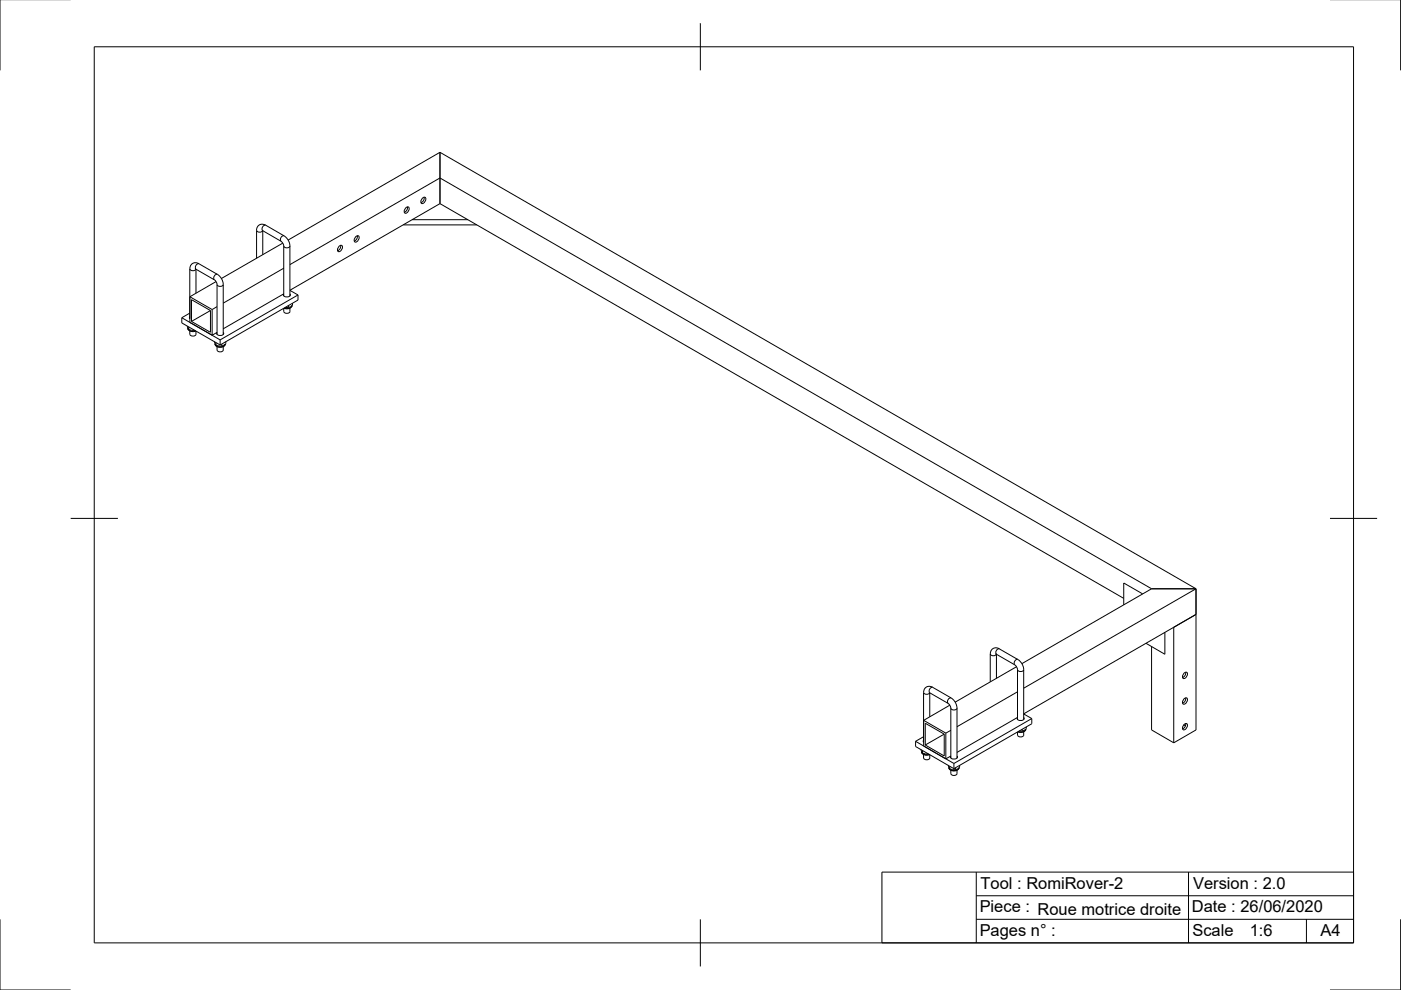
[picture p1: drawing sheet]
<svg xmlns="http://www.w3.org/2000/svg" width="297mm" height="210mm" viewBox="0 0 297 210" stroke-linecap="round" stroke-linejoin="round" font-family="sans-serif">
<!-- layer: Visible -->
<g fill="none" stroke="#000" stroke-width=".21">
<path d="M93.3 32.3v10.9M93.3 32.3l-32.2 18.6M93.3 32.3l160.3 92.5M41.4 57l4 2.3 .6 .7v10.9M41.6 57.1v5.1M45.8 59.7l-5.5 3.2M54.4 54.8v-6.2l.2-.6 .3-.3 .5-.2 .8 .2 4.1 2.3 .5 .5 .4 .7 .3 .8v10.8M55.6 48.8l4 2.4 .5 .8 .1 10.8M55.7 48.9v5.1M59.9 51.6l-13 7.4M60.2 56.9l-12.9 7.4M61.5 56.1l31.8-18.4 150.9 87.1"/>
<path d="M71.9 52.2l.5-.2a.76 .76 0 0 1 .1 .9 .76 .76 0 0 1-.9 .4v-.6zM72.2 52l-.1 .7-.5 .5M75.4 50.2l.5-.2a.76 .76 0 0 1 .1 .9 .76 .76 0 0 1-.8 .3l-.1-.5zM75.8 50l-.2 .7-.5 .4M85.5 47.7h15.6M86 44.1l.5-.2a.76 .76 0 0 1 .1 .9 .76 .76 0 0 1-.8 .3l-.1-.5zM86.4 43.9l-.1 .6-.6 .5M87.4 46.6h11.8M89.6 42l.4-.2a.76 .76 0 0 1 .1 .9 .76 .76 0 0 1-.8 .4v-.6zM89.9 41.8l-.1 .7-.5 .5M93.3 43.2l-31.8 18.3M93.3 43.2l145 83.7"/>
<path d="M38.5 67.4v1.1l8.2 4.6M38.5 67.4l8.2 4.7M39.7 69.1l.3 .7M39.7 69.1h.1M39.8 69.5l.1 .4 .3 .3 .6 .1 .7-.1M40 69.8l1.2 .2M40 69.3v.5M40.2 66.4l-1.7 1M40.2 70.2v.7M40.2 67.1l.1 .5v-10.8l.4-.8 .4-.3h.5l4.7 2.6 .9 1.2 .1 .6v10.8M40.3 70.9a.75 .75 0 0 0 1.3 0M40.3 62.9l4.7 2.7"/>
<path d="M40.3 62.9v5.5l4.7 2.7M41.3 70h-.1M41.6 70.2v.7M44.6 65.8l-4-2.3v4.6M44.6 65.8l-4 2.3M44.6 65.8v4.7l-4-2.4M45 65.6v5.5M45.5 72.4l.3 .8M45.6 72.8l.1 .5 .7 .3 1-.2 .4-.4M45.8 73.2l1.2 .2M45.8 72.6v.6M46 65l-1 .6"/>
<path d="M46 73.5v.7M46.7 72.1v1M47 73v.4M47.3 73.5v.7a.75 .75 0 0 1-1.3 0M47.3 70.5l.1 .2a.85 .85 0 0 1-1.5 0l.1-.2-1 .6M47.9 72.4v.5l-.9 .5M60.2 65.4v.7M60.2 66.1a.75 .75 0 0 0 1.3 0M60.5 65.2h.7M61.2 64.8v.4M61.5 61.6l1.7 .9M61.5 65.3v.8"/>
<path d="M61.5 62.3l.1 .2a.85 .85 0 0 1-1.5 0l.1-.2-12.9 7.4M61.9 64.8l-.2 .4-.5 .2h-1M62 64.3v.4l-.8 .5M63.2 62.5v1.1l-16.5 9.5M63.2 62.5l-16.5 9.6M211.1 138.7l4 2.2 .6 .8v10.9M211.3 138.7v5.1M242.3 125.9l-4-2.3v4.6M244.2 124.8h9.4M244.2 124.8l-27.5 15.9M244.2 137.1v17.7l4.7 2.7M247 134.1v4.6l-4-2.3"/>
<path d="M253.6 124.8v30l-4.7 2.7M253.6 124.8l-36.6 21.1M194.1 157.2v1.1l8.1 4.7M194.1 157.2l8.1 4.7M195.3 158.9l.3 .8M195.4 159.3l.1 .4 .3 .3 .5 .1 .8-.1M195.6 159.7l1.2 .1M195.6 159.1v.6M195.8 157.4v-10.6l.4-1 .4-.2 .5-.1 .6 .2 4.1 2.4 .4 .3 .6 1 .1 .6v10.7M195.8 156.2l-1.7 1M195.8 160v.7M195.8 157v.4"/>
<path d="M195.8 152.7v5.5l4.7 2.7M195.8 152.7l4.7 2.7M196.8 159.8h.1M197 146.8l4.1 2.4 .5 .7v10.8M197.1 146.9v5.1M200.2 155.7v4.6l-4-2.3M200.2 155.7l-4 2.3M200.2 155.7l-4-2.4v4.7M200.5 155.4v5.5M201.4 149.5l-5.6 3.2M201.6 154.8l-1.1 .6M210 144.6v-5.9l.1-.7 .3-.4 .7-.3 .6 .1 4.2 2.5 .4 .4 .5 .7 .2 .8v10.8"/>
<path d="M215.5 141.4l-13 7.5M215.7 146.7l-12.8 7.4M216.1 155h.6M216.7 154.6v.4M217 155.1v.8a.75 .75 0 0 1-1.2 0l-.1-.7M217.1 152.1v.2a.85 .85 0 0 1-1.5 0l.1-.2-12.8 7.4M217.5 154.6l-.2 .4-.6 .3-.9-.1M217.6 154.1v.4l-.9 .5M218.8 152.4v1.1l-16.6 9.5M218.8 152.4l-16.6 9.5M218.8 152.4l-1.8-1 36.6-21.1-4.7 2.7v24.5M251 153.7l.3 .2"/>
<path d="M251 153.6l.5-.2a.76 .76 0 0 1 .1 .9 .76 .76 0 0 1-.8 .4l-.1-.6zM251 148.2l.5-.2a.76 .76 0 0 1 .1 .9 .76 .76 0 0 1-.8 .3l-.1-.5zM251 142.8l.5-.3a.76 .76 0 0 1 .1 .9 .76 .76 0 0 1-.8 .4l-.1-.6zM251.4 153.4l-.1 .7-.6 .4M251.4 148l-.1 .6-.6 .5M251.4 142.5l-.1 .7-.6 .5M197.1 160v.7a.75 .75 0 0 1-1.3 0M201 162.3l.4 .7M201 162.3h.1M201.2 162.6l.2 .6 .7 .3 .9-.2 .3-.5M201.4 163l1.2 .2M201.4 162.5v.5"/>
<path d="M201.6 163.3v.8M202.2 161.9v1.1M202.6 162.8v.4M202.9 163.3v.7a.75 .75 0 0 1-1.3 0M202.9 160.3l.1 .2a.85 .85 0 0 1-1.5 0l.1-.2-1.1 .6M203.5 162.3l-.1 .4-.8 .5"/>
</g>
<!-- layer: Visible Narrow -->
<g fill="none" stroke="#000" stroke-width=".21">
<path d="M40.3 57a.77 .77 0 0 0 1.2 .1M42.2 55.9a.75 .75 0 0 0-.7 1.1M46.1 58.2a.75 .75 0 0 0-.7 1.1M54.4 48.9a.77 .77 0 0 0 1.3 0M56.3 47.7a.75 .75 0 0 0-.6 1.2M60.2 52.2a.75 .75 0 0 0 1.3 0M60.2 50a.75 .75 0 0 0-.6 1.1M39.8 69.6a1.23 1.23 0 0 0 1.7 .5M45.6 72.9a1.27 1.27 0 0 0 2.2 0M46 60.3a.75 .75 0 0 0 1.3 0M61.9 64.8a1.26 1.26 0 0 1-1.6 .5M210 138.7a.77 .77 0 0 0 1.3 0"/>
<path d="M211.9 137.6a.75 .75 0 0 0-.7 1.1M215.8 139.8a.75 .75 0 0 0-.7 1.1M195.4 159.4a1.23 1.23 0 0 0 1.6 .5M195.8 146.8a.77 .77 0 0 0 1.3 .1M197.8 145.7a.75 .75 0 0 0-.7 1.1M201.6 150.2a.75 .75 0 0 0 1.3 0M201.6 148a.75 .75 0 0 0-.6 1.1M215.8 142a.75 .75 0 0 0 1.2 0M217.5 154.6a1.26 1.26 0 0 1-1.7 .5M201.2 162.8a1.27 1.27 0 0 0 2.1 0"/>
</g>
<!-- layer: Border -->
<path d="M0 -.1v15M297 -.1v15M20 9.9h267v190h-267zM148.5 4.9v10M15 109.9h10M282 109.9h10M0 194.9v15h15M148.5 194.9v10M297 194.9v15h-15" fill="none" stroke="#000" stroke-width=".21"/>
<!-- layer: TitleBlock -->
<path d="M187 184.9h100v15h-100zM207 194.9h80M207 189.9h80M207 184.9v15M252 184.9v15M277 194.9v5" fill="none" stroke="#000" stroke-width=".21"/>
<g font-size="3.5">
<text x="207.9" y="188.4">Tool : RomiRover-2</text>
<text x="253" y="188.4">Version : 2.0</text>
<text x="207.7" y="193.4">Piece : Roue motrice droite</text>
<text x="252.7" y="193.5">Date : 26/06/2020</text>
<text x="207.7" y="198.4">Pages n° :</text>
<text x="252.8" y="198.5">Scale</text>
<text x="265" y="198.5">1:6</text>
<text x="280" y="198.4">A4</text>
</g>
</svg>
